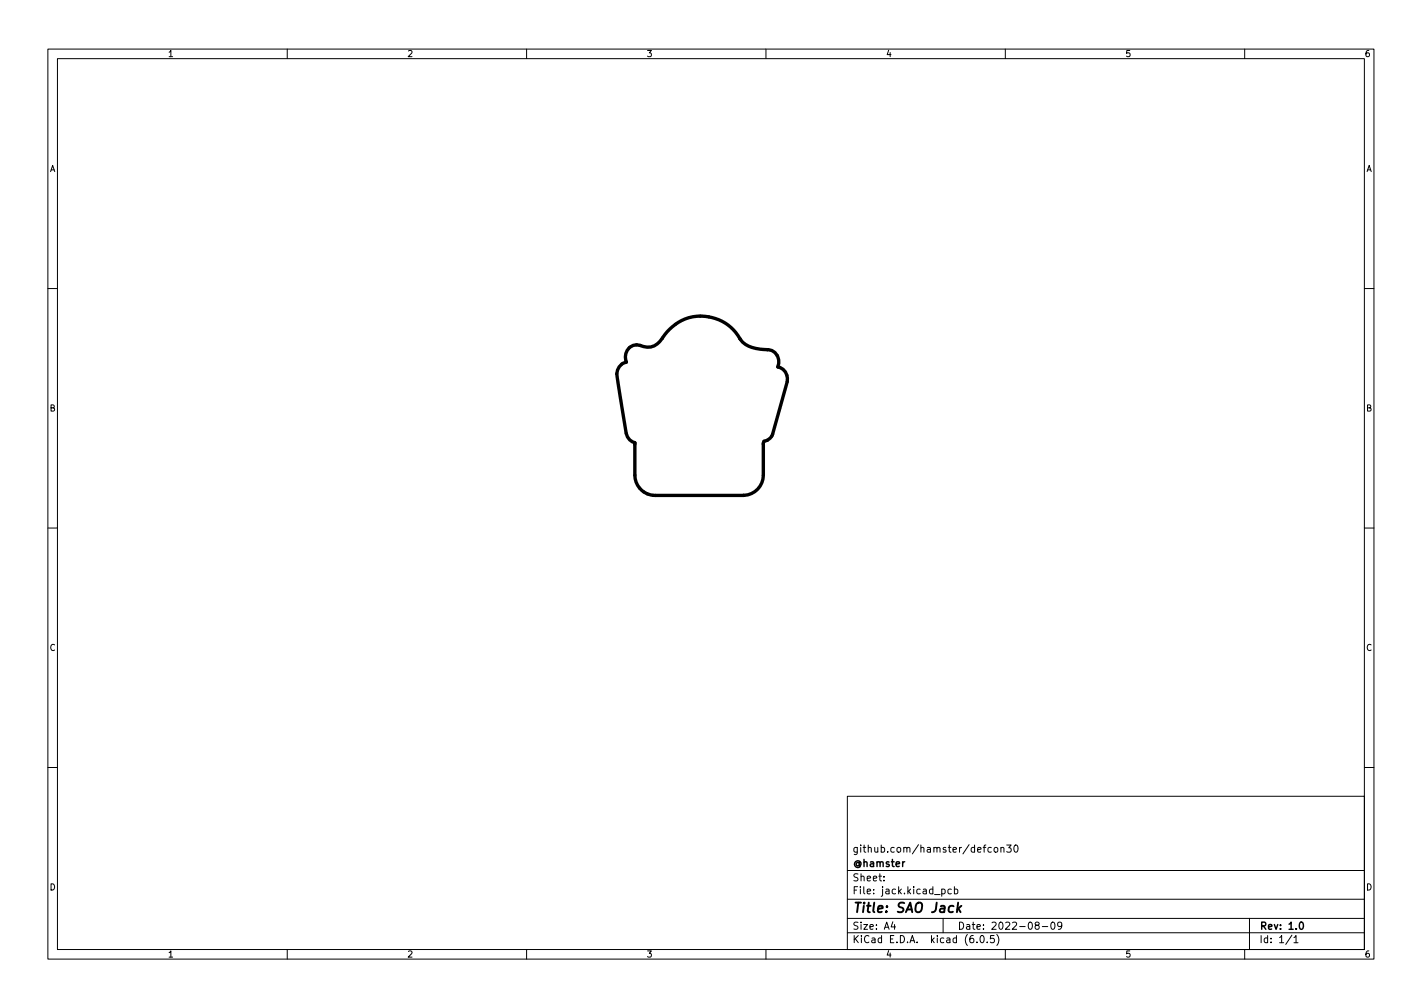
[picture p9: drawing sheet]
<svg xmlns="http://www.w3.org/2000/svg" width="297mm" height="210mm" viewBox="0 0 297 210" stroke-linecap="round" stroke-linejoin="round" font-family="sans-serif">
<g fill="none" stroke="#000" stroke-width=".21">
<path d="M10 10.2h277v190.1h-277zM12 12.2h273v186.1h-273zM60 10.2v2M110 10.2v2M160 10.2v2M210 10.2v2M260 10.2v2M10 60.2h2M285 60.2h2M10 110.2h2M285 110.2h2M10 160.2h2"/>
<path d="M177 166.3h108v32h-108zM207.1 177l-.5-.1-.2 .3 .1 .7h.6M207.8 177l.3-.1 .3 .3v.4l-.3 .3h-.3l-.2-.3zM209.1 177.1l.2-.2 .3 .1 .1 .9M209.1 176.9v1M210.3 176.4h.9l-.5 .6 .4 .1v.7l-.2 .1-.6-.1M212 176.5l.1-.1a.8 .8 0 0 1 .6 .8 .8 .8 0 0 1-.6 .7 1 1 0 0 1-.1-1.4zM285 160.2h2M60 198.3v2M110 198.3v2M160 198.3v2M177 194.8h108"/>
<path d="M177 191.8h108M177 187.8h108M177 181.8h108M184.6 183.8v.1M184.6 183v.1M186.5 192.5l-.4 1h1M186.9 193v1M196.7 185.7l.4-.1 .3 .3-.1 .7h-.6M197 191.8v3M198.7 185.7l-.4-.1-.3 .3 .1 .7h.6M199.4 185.7l.4-.1 .3 .3-.2 .7h-.5M199.4 185.1v1.5"/>
<path d="M204.1 196.7v.1M204.9 195.4l.2-.1a.8 .8 0 0 1 .5 .8 .8 .8 0 0 1-.5 .7 1 1 0 0 1-.2-1.4zM206.2 196.7v.1M207.6 195.3h-.7v.7l.2-.1 .5 .1 .1 .2-.1 .5-.2 .1-.5-.1M208.2 195.1a1.72 1.72 0 0 1 0 2.3M210 198.3v2M216.5 193.2l-.3-.3 .1-.2 .2-.2 .4 .1 .2 .2-.1 .2-.6 .2-.2 .3 .1 .4 .2 .1h.3l.3-.3v-.2l-.3-.3M217.7 193.5h1.2M219.6 192.7l.3-.2a.8 .8 0 0 1 .5 .8 .8 .8 0 0 1-.5 .7l-.3-.1-.1-.4zM221.8 193.2l-.3 .3h-.3l-.3-.3 .2-.6 .4-.1 .2 .2a.99 .99 0 0 1-.3 1.3h-.3M260 198.3v2M261 191.8v6.5"/>
<path d="M269.9 195.3l-1.3 1.9M270.3 195.8l.4-.5v1.5M270.3 196.8h.8"/>
</g>
<path d="M271.6 192.6l.2-.1a.8 .8 0 0 1 .5 .8 .8 .8 0 0 1-.5 .7 1 1 0 0 1-.2-1.4z" fill="none" stroke="#000" stroke-width=".3"/>
<path d="M200.1 188.5l-.2 2M200.2 189.7l.5 .8M200.8 189.1l-.8 .8" fill="none" stroke="#000" stroke-width=".4"/>
<path d="M133.7 72.1a2.46 2.46 0 0 0-2.6 .8 2.46 2.46 0 0 0-.3 2.7 2.58 2.58 0 0 0-1.9 3.2l1.7 10.2a3.9 3.9 0 0 0 1.5 3.3l.5 .1v6.8a4.2 4.2 0 0 0 4.2 4.2h18.6M133.7 72.1h.1M154.6 70.7a9.4 9.4 0 0 0-16.2-.1 3.4 3.4 0 0 1-4.7 1.5M154.6 70.7v.1M154.6 70.8a5.8 5.8 0 0 0 4.9 2.2 2.61 2.61 0 0 1 2.6 .9 2.61 2.61 0 0 1 .4 2.7 2.49 2.49 0 0 1 1.9 3.1l-3 11a2.23 2.23 0 0 1-1.8 1.4l-.2 .4 .1 6.7a4.2 4.2 0 0 1-4.1 4.2M155.4 103.4h.1" fill="none" stroke="#000" stroke-width=".7"/>
<text font-size="2.8" x="178" y="190.6">Title: SAO Jack</text>
<g font-size="2.1">
<text x="178" y="178">github.com/hamster/defcon30</text>
<text x="178" y="184">Sheet:</text>
<text x="178" y="181">@hamster</text>
<text x="178" y="186.7">File: jack.kicad_pcb</text>
<text x="178" y="196.9">KiCad E.D.A. kicad (6.0.5)</text>
<text x="178" y="194.1">Size: A4</text>
<text x="200" y="194.1">Date: 2022-08-09</text>
<text x="263" y="194.1">Rev: 1.0</text>
<text x="263" y="196.9">Id: 1/1</text>
</g>
<g font-size="1.8">
<text x="35" y="11.9">1</text>
<text x="85" y="11.9">2</text>
<text x="135" y="11.9">3</text>
<text x="185" y="11.9">4</text>
<text x="235" y="11.9">5</text>
<text x="285" y="11.9">6</text>
<text x="10.3" y="35.9">A</text>
<text x="285.3" y="35.9">A</text>
<text x="10.3" y="85.9">B</text>
<text x="285.3" y="85.9">B</text>
<text x="10.3" y="135.9">C</text>
<text x="285.3" y="135.9">C</text>
<text x="10.3" y="185.9">D</text>
<text x="285.3" y="185.9">D</text>
<text x="35" y="199.9">1</text>
<text x="85" y="199.9">2</text>
<text x="135" y="199.9">3</text>
<text x="185" y="199.9">4</text>
<text x="235" y="199.9">5</text>
<text x="285" y="199.9">6</text>
</g>
</svg>
